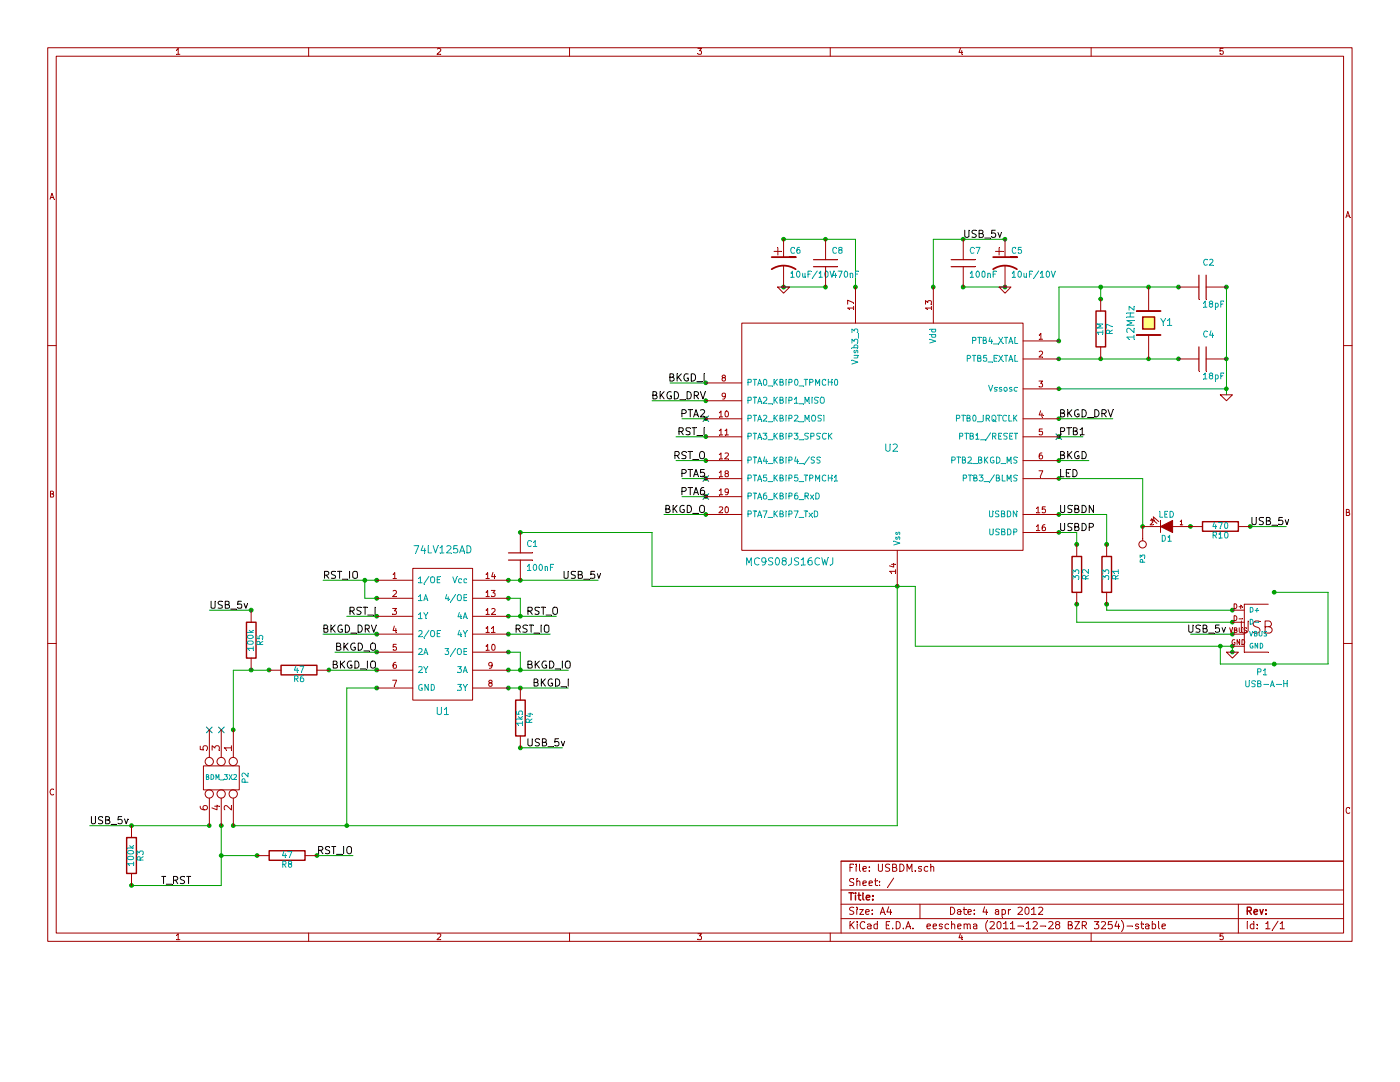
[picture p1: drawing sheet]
EESchema Schematic File Version 2  date Wed 04 Apr 2012 10:18:50 PM EDT
LIBS:power
LIBS:device
LIBS:transistors
LIBS:conn
LIBS:linear
LIBS:regul
LIBS:74xx
LIBS:cmos4000
LIBS:adc-dac
LIBS:memory
LIBS:xilinx
LIBS:special
LIBS:microcontrollers
LIBS:dsp
LIBS:microchip
LIBS:analog_switches
LIBS:motorola
LIBS:texas
LIBS:intel
LIBS:audio
LIBS:interface
LIBS:digital-audio
LIBS:philips
LIBS:display
LIBS:cypress
LIBS:siliconi
LIBS:opto
LIBS:atmel
LIBS:contrib
LIBS:valves
LIBS:usb_b
LIBS:w_device
LIBS:con-usb-3
LIBS:USBDM-cache
EELAYER 24  0
EELAYER END
$Descr A4 11700 8267
Sheet 1 1
Title ""
Date "4 apr 2012"
Rev ""
Comp ""
Comment1 ""
Comment2 ""
Comment3 ""
Comment4 ""
$EndDescr
Connection ~ 10200 5400
Wire Wire Line
	10200 5400 10200 5550
Wire Wire Line
	8850 3850 9100 3850
Wire Wire Line
	4350 4450 5450 4450
Wire Wire Line
	5450 4450 5450 4900
Wire Wire Line
	5450 4900 7650 4900
Wire Wire Line
	3150 5750 2900 5750
Wire Wire Line
	2900 5750 2900 6900
Wire Wire Line
	6900 2400 6550 2400
Wire Wire Line
	3150 5300 2700 5300
Wire Wire Line
	2650 7150 2950 7150
Connection ~ 1100 6900
Connection ~ 1100 7400
Connection ~ 2150 7150
Connection ~ 2650 7150
Connection ~ 1850 7150
Wire Wire Line
	2150 7150 1850 7150
Connection ~ 1750 6900
Connection ~ 1850 6900
Connection ~ 1950 6900
Connection ~ 1950 6100
Connection ~ 2100 5100
Connection ~ 2100 5600
Connection ~ 2250 5600
Connection ~ 2750 5600
Wire Wire Line
	1950 6100 1950 5600
Wire Wire Line
	1950 5600 2250 5600
Wire Wire Line
	2100 5100 1750 5100
Connection ~ 3050 4850
Wire Wire Line
	2700 4850 3150 4850
Connection ~ 4350 5150
Wire Wire Line
	4650 5150 4250 5150
Connection ~ 3150 4850
Connection ~ 3150 5000
Connection ~ 3150 5150
Connection ~ 3150 5300
Connection ~ 3150 5450
Connection ~ 3150 5600
Connection ~ 4250 5000
Connection ~ 4250 5150
Connection ~ 4250 5300
Connection ~ 4250 5450
Connection ~ 4250 5600
Connection ~ 4250 5750
Connection ~ 4350 5750
Connection ~ 4350 6250
Wire Wire Line
	4250 5450 4350 5450
Wire Wire Line
	4350 5450 4350 5600
Wire Wire Line
	4350 5150 4350 5000
Wire Wire Line
	4350 5000 4250 5000
Connection ~ 4250 4850
Connection ~ 4350 4450
Connection ~ 4350 4850
Wire Wire Line
	5000 4850 4250 4850
Connection ~ 5900 3500
Connection ~ 5900 3650
Connection ~ 5900 3850
Connection ~ 5900 4000
Connection ~ 5900 4150
Connection ~ 5900 4300
Wire Wire Line
	5900 4300 5550 4300
Wire Wire Line
	5900 4000 5700 4000
Wire Wire Line
	5900 3650 5650 3650
Wire Wire Line
	5900 3200 5600 3200
Connection ~ 5900 3350
Wire Wire Line
	10300 5450 10300 5400
Connection ~ 7500 4900
Connection ~ 9000 5050
Connection ~ 9000 4550
Connection ~ 10300 5400
Connection ~ 10300 5300
Connection ~ 10300 5200
Connection ~ 10300 5100
Connection ~ 9250 5050
Connection ~ 9250 4550
Connection ~ 10450 4400
Connection ~ 9550 4400
Connection ~ 9950 4400
Connection ~ 8050 2000
Connection ~ 8400 2000
Connection ~ 8400 2400
Connection ~ 8050 2400
Connection ~ 7800 2400
Connection ~ 6550 2400
Connection ~ 7150 2400
Connection ~ 6900 2400
Connection ~ 6900 2000
Connection ~ 6550 2000
Wire Wire Line
	8400 2000 7800 2000
Wire Wire Line
	7800 2000 7800 2400
Wire Wire Line
	9000 5050 9000 5200
Wire Wire Line
	9000 5200 10300 5200
Wire Wire Line
	9250 4550 9250 4300
Wire Wire Line
	9250 4300 8850 4300
Wire Wire Line
	9550 4400 9550 4000
Wire Wire Line
	9550 4000 8850 4000
Wire Wire Line
	8850 3650 9050 3650
Connection ~ 8850 3250
Connection ~ 9850 3000
Connection ~ 10250 3000
Connection ~ 10250 2400
Connection ~ 9850 2400
Connection ~ 9600 2400
Connection ~ 9600 3000
Connection ~ 8850 3000
Connection ~ 8850 2850
Connection ~ 9200 3000
Connection ~ 9200 2500
Connection ~ 9200 2400
Wire Wire Line
	9200 2500 9200 2400
Connection ~ 10250 3250
Wire Wire Line
	8850 3250 10250 3250
Wire Wire Line
	8850 3000 9850 3000
Wire Wire Line
	10250 2400 10250 3300
Wire Wire Line
	8850 2850 8850 2400
Wire Wire Line
	8850 2400 9850 2400
Wire Wire Line
	8850 3500 9300 3500
Connection ~ 8850 3650
Connection ~ 8850 3500
Connection ~ 8850 3850
Connection ~ 8850 4000
Connection ~ 8850 4300
Connection ~ 8850 4450
Wire Wire Line
	8850 4450 9000 4450
Wire Wire Line
	9000 4450 9000 4550
Wire Wire Line
	9250 5050 9250 5100
Wire Wire Line
	9250 5100 10300 5100
Wire Wire Line
	7150 2400 7150 2000
Wire Wire Line
	7150 2000 6550 2000
Wire Wire Line
	10300 5300 9950 5300
Wire Wire Line
	5900 3350 5450 3350
Connection ~ 5900 3200
Wire Wire Line
	5900 3500 5700 3500
Wire Wire Line
	5900 3850 5650 3850
Wire Wire Line
	5900 4150 5700 4150
Connection ~ 3150 5750
Wire Wire Line
	3050 4850 3050 5000
Wire Wire Line
	3050 5000 3150 5000
Wire Wire Line
	4350 6250 4700 6250
Wire Wire Line
	4250 5750 4750 5750
Wire Wire Line
	4250 5300 4600 5300
Wire Wire Line
	4750 5600 4250 5600
Connection ~ 4350 5600
Wire Wire Line
	3150 5600 2750 5600
Wire Wire Line
	1850 6900 1850 7400
Wire Wire Line
	1850 7400 1100 7400
Wire Wire Line
	1750 6900 750  6900
Wire Wire Line
	3150 5450 2800 5450
Wire Wire Line
	3150 5150 2900 5150
Wire Wire Line
	8050 2400 8400 2400
Connection ~ 10300 5450
Wire Wire Line
	10300 5400 7650 5400
Wire Wire Line
	7650 5400 7650 4900
Wire Wire Line
	1950 6900 7500 6900
Wire Wire Line
	7500 6900 7500 4900
Connection ~ 2900 6900
Wire Wire Line
	10450 4400 10750 4400
Wire Wire Line
	10200 5550 11100 5550
Wire Wire Line
	11100 5550 11100 4950
Wire Wire Line
	11100 4950 10650 4950
Connection ~ 10650 5550
Connection ~ 10650 4950
Text Label 8050 2000 0    60   ~ 0
USB_5v
Text Label 750  6900 0    60   ~ 0
USB_5v
Text Label 1750 5100 0    60   ~ 0
USB_5v
Text Label 4700 4850 0    60   ~ 0
USB_5v
NoConn ~ 5900 4150
NoConn ~ 5900 4000
NoConn ~ 5900 3500
NoConn ~ 8850 3650
Text Label 2650 7150 0    60   ~ 0
RST_IO
Text Label 1600 7400 2    60   ~ 0
T_RST
$Comp
L R R3
U 1 1
P 1100 7150
F 0 "R3" V 1180 7150 50  0000 C CNN
F 1 "100k" V 1100 7150 50  0000 C CNN
	1    1100 7150
	1    0    0    -1  
$EndComp
$Comp
L R R8
U 1 1
P 2400 7150
F 0 "R8" V 2480 7150 50  0000 C CNN
F 1 "47" V 2400 7150 50  0000 C CNN
	1    2400 7150
	0    1    1    0   
$EndComp
NoConn ~ 1750 6100
NoConn ~ 1850 6100
$Comp
L R R5
U 1 1
P 2100 5350
F 0 "R5" V 2180 5350 50  0000 C CNN
F 1 "100k" V 2100 5350 50  0000 C CNN
	1    2100 5350
	1    0    0    -1  
$EndComp
$Comp
L R R6
U 1 1
P 2500 5600
F 0 "R6" V 2580 5600 50  0000 C CNN
F 1 "47" V 2500 5600 50  0000 C CNN
	1    2500 5600
	0    1    1    0   
$EndComp
$Comp
L BDM_3X2 P2
U 1 1
P 1800 6500
F 0 "P2" H 1800 6750 50  0000 C CNN
F 1 "BDM_3X2" V 1800 6550 40  0000 C CNN
	1    1800 6500
	0    1    1    0   
$EndComp
Text Label 4400 5600 0    60   ~ 0
BKGD_IO
Text Label 3000 4850 2    60   ~ 0
RST_IO
Text Label 3150 5600 2    60   ~ 0
BKGD_IO
Text Label 4300 5300 0    60   ~ 0
RST_IO
Text Label 4400 5150 0    60   ~ 0
RST_O
Text Label 4450 5750 0    60   ~ 0
BKGD_I
Text Label 3150 5450 2    60   ~ 0
BKGD_O
Text Label 3150 5300 2    60   ~ 0
BKGD_DRV
Text Label 3150 5150 2    60   ~ 0
RST_I
Text Label 4400 6250 0    60   ~ 0
USB_5v
$Comp
L R R4
U 1 1
P 4350 6000
F 0 "R4" V 4430 6000 50  0000 C CNN
F 1 "1k5" V 4350 6000 50  0000 C CNN
	1    4350 6000
	1    0    0    -1  
$EndComp
$Comp
L C C1
U 1 1
P 4350 4650
F 0 "C1" H 4400 4750 50  0000 L CNN
F 1 "100nF" H 4400 4550 50  0000 L CNN
	1    4350 4650
	1    0    0    -1  
$EndComp
$Comp
L 74LV125AD U1
U 1 1
P 3700 5900
F 0 "U1" H 3700 5850 60  0000 C CNN
F 1 "74LV125AD" H 3700 7200 60  0000 C CNN
	1    3700 5900
	1    0    0    -1  
$EndComp
Text Label 5900 4300 2    60   ~ 0
BKGD_O
Text Label 5900 4150 2    60   ~ 0
PTA6
Text Label 5900 4000 2    60   ~ 0
PTA5
Text Label 5900 3850 2    60   ~ 0
RST_O
Text Label 5900 3650 2    60   ~ 0
RST_I
Text Label 5900 3500 2    60   ~ 0
PTA2
Text Label 5900 3200 2    60   ~ 0
BKGD_I
Text Label 5900 3350 2    60   ~ 0
BKGD_DRV
$Comp
L GND #PWR01
U 1 1
P 10300 5450
F 0 "#PWR01" H 10300 5450 30  0001 C CNN
F 1 "GND" H 10300 5380 30  0001 C CNN
	1    10300 5450
	1    0    0    -1  
$EndComp
Text Label 10250 5300 2    60   ~ 0
USB_5v
$Comp
L GND #PWR02
U 1 1
P 6550 2400
F 0 "#PWR02" H 6550 2400 30  0001 C CNN
F 1 "GND" H 6550 2330 30  0001 C CNN
	1    6550 2400
	1    0    0    -1  
$EndComp
$Comp
L GND #PWR03
U 1 1
P 8400 2400
F 0 "#PWR03" H 8400 2400 30  0001 C CNN
F 1 "GND" H 8400 2330 30  0001 C CNN
	1    8400 2400
	1    0    0    -1  
$EndComp
$Comp
L CP1 C5
U 1 1
P 8400 2200
F 0 "C5" H 8450 2300 50  0000 L CNN
F 1 "10uF/10V" H 8450 2100 50  0000 L CNN
	1    8400 2200
	1    0    0    -1  
$EndComp
$Comp
L CP1 C6
U 1 1
P 6550 2200
F 0 "C6" H 6600 2300 50  0000 L CNN
F 1 "10uF/10V" H 6600 2100 50  0000 L CNN
	1    6550 2200
	1    0    0    -1  
$EndComp
$Comp
L C C8
U 1 1
P 6900 2200
F 0 "C8" H 6950 2300 50  0000 L CNN
F 1 "470nF" H 6950 2100 50  0000 L CNN
	1    6900 2200
	1    0    0    -1  
$EndComp
$Comp
L C C7
U 1 1
P 8050 2200
F 0 "C7" H 8100 2300 50  0000 L CNN
F 1 "100nF" H 8100 2100 50  0000 L CNN
	1    8050 2200
	1    0    0    -1  
$EndComp
$Comp
L R R1
U 1 1
P 9250 4800
F 0 "R1" V 9330 4800 50  0000 C CNN
F 1 "33" V 9250 4800 50  0000 C CNN
	1    9250 4800
	1    0    0    -1  
$EndComp
$Comp
L R R2
U 1 1
P 9000 4800
F 0 "R2" V 9080 4800 50  0000 C CNN
F 1 "33" V 9000 4800 50  0000 C CNN
	1    9000 4800
	1    0    0    -1  
$EndComp
$Comp
L USB-A-H P1
U 1 1
P 10400 5400
F 0 "P1" H 10500 5150 50  0000 L BNN
F 1 "USB-A-H" H 10400 5050 50  0000 L BNN
F 2 "con-usb-3-USB-A-H" H 10550 5300 50  0001 C CNN
	1    10400 5400
	1    0    0    -1  
$EndComp
$Comp
L CONN_1 P3
U 1 1
P 9550 4550
F 0 "P3" H 9630 4550 40  0000 L CNN
F 1 "BL" H 9550 4605 30  0001 C CNN
	1    9550 4550
	0    1    1    0   
$EndComp
Text Label 10450 4400 0    60   ~ 0
USB_5v
$Comp
L R R10
U 1 1
P 10200 4400
F 0 "R10" V 10280 4400 50  0000 C CNN
F 1 "470" V 10200 4400 50  0000 C CNN
	1    10200 4400
	0    1    1    0   
$EndComp
$Comp
L LED D1
U 1 1
P 9750 4400
F 0 "D1" H 9750 4500 50  0000 C CNN
F 1 "LED" H 9750 4300 50  0000 C CNN
	1    9750 4400
	-1   0    0    1   
$EndComp
Text Label 8850 4300 0    60   ~ 0
USBDN
Text Label 8850 4450 0    60   ~ 0
USBDP
Text Label 8850 4000 0    60   ~ 0
LED
Text Label 8850 3850 0    60   ~ 0
BKGD
Text Label 8850 3650 0    60   ~ 0
PTB1
Text Label 8850 3500 0    60   ~ 0
BKGD_DRV
$Comp
L GND #PWR04
U 1 1
P 10250 3300
F 0 "#PWR04" H 10250 3300 30  0001 C CNN
F 1 "GND" H 10250 3230 30  0001 C CNN
	1    10250 3300
	1    0    0    -1  
$EndComp
$Comp
L C C4
U 1 1
P 10050 3000
F 0 "C4" V 9850 3000 50  0000 L CNN
F 1 "18pF" V 10200 3000 50  0000 L CNN
	1    10050 3000
	0    1    1    0   
$EndComp
$Comp
L C C2
U 1 1
P 10050 2400
F 0 "C2" V 9850 2400 50  0000 L CNN
F 1 "18pF" V 10200 2400 50  0000 L CNN
	1    10050 2400
	0    1    1    0   
$EndComp
$Comp
L CRYSTAL Y1
U 1 1
P 9600 2700
F 0 "Y1" V 9600 2850 60  0000 C CNN
F 1 "12MHz" H 9600 2550 60  0000 C CNN
	1    9600 2700
	0    1    1    0   
$EndComp
$Comp
L R R7
U 1 1
P 9200 2750
F 0 "R7" V 9280 2750 50  0000 C CNN
F 1 "1M" V 9200 2750 50  0000 C CNN
	1    9200 2750
	1    0    0    -1  
$EndComp
$Comp
L MC9S08JS16CWJ U2
U 1 1
P 7500 3750
F 0 "U2" H 7450 3750 60  0000 C CNN
F 1 "MC9S08JS16CWJ" H 6600 2800 60  0000 C CNN
	1    7500 3750
	1    0    0    -1  
$EndComp
$EndSCHEMATC
